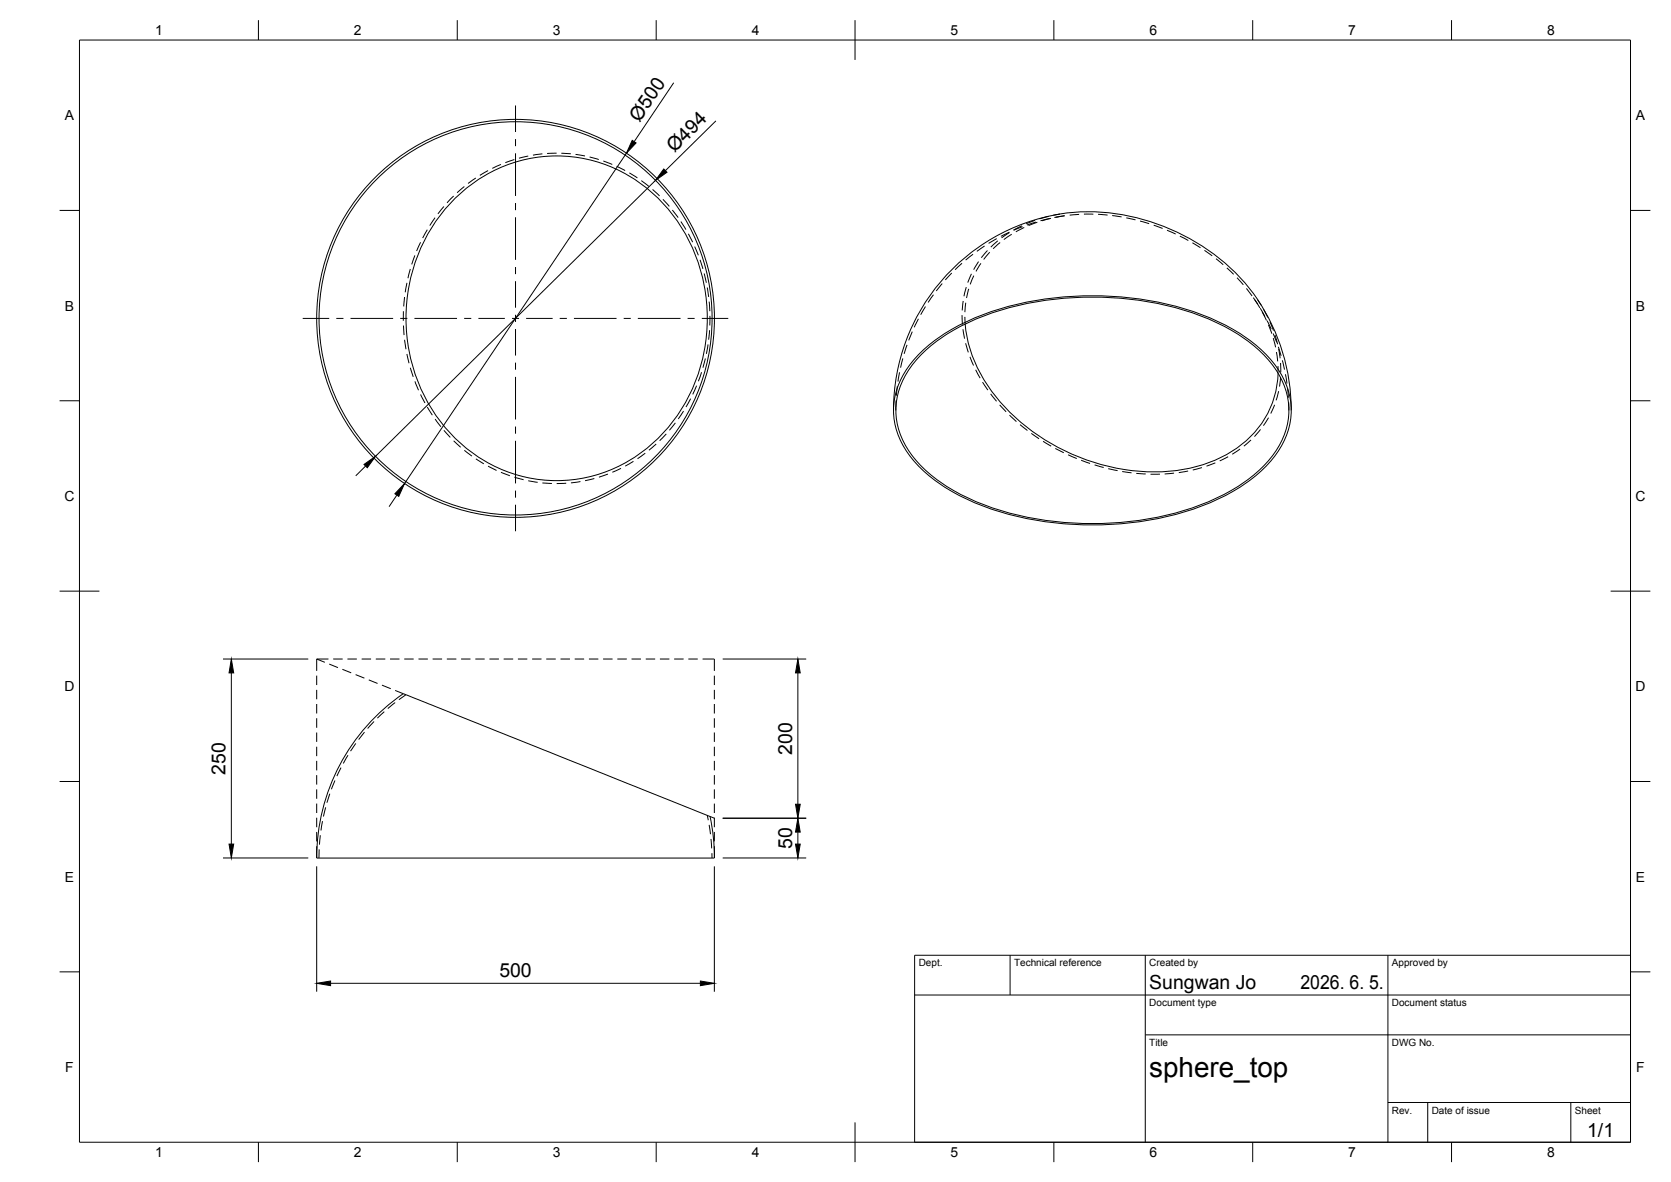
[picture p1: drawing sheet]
<svg xmlns="http://www.w3.org/2000/svg" width="420mm" height="297mm" viewBox="0 0 420 297" stroke-linecap="round" stroke-linejoin="round" font-family="sans-serif">
<!-- layer: Visible -->
<g fill="none" stroke="#000" stroke-width=".25">
<path d="M114.9 49.4a36 36 0 0 1 53.5 3.6 42.9 42.9 0 0 1-5.3 59.3 36 36 0 0 1-51.6-5.4 43 43 0 0 1 3.4-57.5zM266.5 53.8a50 50 0 0 0-41.8 49.3M266.5 53.8a52.5 52.5 0 0 1 49.7 21.4 50.2 50.2 0 0 1 8.5 27.9M231.2 88.9a51.4 51.4 0 0 1 24.7-12.5 81.7 81.7 0 0 1 49 3.8 38 38 0 0 1 16.1 12.1 18.1 18.1 0 0 1-1.3 23.4 43.8 43.8 0 0 1-20.3 12.5 81.8 81.8 0 0 1-55-2.1 38 38 0 0 1-16.1-12.1 18.1 18.1 0 0 1 1.3-23.4zM231.7 89.1a50.8 50.8 0 0 1 24.4-12.4 80.8 80.8 0 0 1 48.4 3.8 37.6 37.6 0 0 1 16 11.9 17.9 17.9 0 0 1-1.3 23.1 43.3 43.3 0 0 1-20.1 12.4 80.8 80.8 0 0 1-54.3-2.1 37.6 37.6 0 0 1-15.9-12 17.9 17.9 0 0 1 1.3-23.1zM242.7 81.4a36.5 36.5 0 0 0 12.6 23.5 51.8 51.8 0 0 0 42.8 13 28.4 28.4 0 0 0 20.7-14.1 23.3 23.3 0 0 0 2.6-10M79.6 215.6h100M79.6 215.6a49.9 49.9 0 0 1 21.9-41.3l76.9 30.8a33.8 33.8 0 0 1 1.2 9.5v1"/>
<circle cx="129.6" cy="80" r="50"/>
<circle cx="129.6" cy="80" r="49.4"/>
</g>
<!-- layer: Hidden -->
<g fill="none" stroke="#000" stroke-width=".25">
<path d="M132.8 39.2l-2.3 .6M136.4 38.7l-2.4 .3M140 38.5l-2.4 .1M141.1 38.5l2.4 .2M144.7 38.8l2.4 .4M148.3 39.5l2.3 .6M107.4 57.7l-1.1 2.1M109.4 54.7l-1.3 2M111.6 51.9l-1.5 1.8M114.1 49.3l-1.7 1.7M116.8 46.9l-1.9 1.5M119.6 44.7l-1.9 1.4"/>
<path d="M122.7 42.9l-2.1 1.2M126 41.3l-2.2 1M129.3 40.1l-2.2 .8M151.7 40.5l2.2 .8M155 41.8l2.2 1.1M158.2 43.4l2.1 1.3M161.2 45.4l2 1.4M164.1 47.6l1.7 1.6M166.7 50.1l1.6 1.8M169.1 52.8l1.4 1.9M171.2 55.7l1.3 2M173.1 58.7l1.1 2.2"/>
<path d="M250.6 60l-2 1.2M253.8 58.4l-2 1.4M253.8 58.3l-2.1 1.1M254.4 58.9l-2 1.3M256.9 56.7l-2.1 1.1M257.1 57l-2.2 .9M257.5 57.2l-2.1 1.1M260.2 55.4l-2.2 .8M260.5 55.8l-2.3 .7M260.8 55.8l-2.2 .9M263.7 54.4l-2.3 .6M263.9 54.9l-2.3 .6"/>
<path d="M264.3 54.9l-2.3 .6M266.5 53.8l-1.7 .3M267.6 54.2l-2.5 .5M267.8 54.2l-2.4 .4M271.3 53.9l-2.3 .2M272.5 53.8h2.4M276.1 53.9l2.4 .1M279.7 54.2l2.3 .3M283.2 54.7l2.3 .6M286.7 55.5l2.2 .7M290.1 56.6l2.2 .8M293.4 57.9l2.2 .9"/>
<path d="M296.7 59.3l2.1 1.1M101.4 78.2v2.4M101.7 74.6l-.2 2.4M102.3 71.1l-.4 2.4M103.2 67.6l-.6 2.3M104.3 64.2l-.8 2.2M105.7 60.9l-.9 2.2M174.7 62l.9 2.2M176 65.3l.7 2.3M177.1 68.7l.5 2.4M177.8 72.2l.4 2.4M178.3 75.8l.2 2.4"/>
<path d="M178.5 79.4v2.4M232.7 77l-1.2 2.1M234.7 74.1l-1.3 1.9M236.9 71.3l-1.5 1.8M239.3 68.6l-1.6 1.8M241.9 79.2l.1 2.4M241.9 66.2l-1.7 1.6M242.2 75.6l-.3 2.4M242.6 79.6l.1 1.9M242.8 76.1l-.2 2.4M243 72.1l-.6 2.4M243.6 72.6l-.6 2.3"/>
<path d="M244.3 68.8l-1 2.2M244.7 63.9l-1.9 1.5M244.9 69.3l-1 2.2M246.1 65.8l-1.3 2M246.7 66.2l-1.3 2M247.6 61.8l-2 1.4M248.3 63l-1.5 1.8M248.9 63.4l-1.6 1.8M250.9 60.5l-1.8 1.6M251.5 60.9l-1.8 1.6M299.8 61l2.1 1.3M302.9 62.9l1.9 1.4"/>
<path d="M305.8 65l1.8 1.5M308.5 67.3l1.7 1.6M311 69.8l1.6 1.8M313.4 72.5l1.4 1.9M315.1 74.8l1.2 1.6M315.5 75.4l1.3 2M316.2 75.2l.9 1.5M316.9 77.5l1.2 2M317.4 78.4l1.1 2.1M317.7 77.7l1.1 2.1M101.4 81.8l.2 2.4M101.7 85.4l.4 2.4"/>
<path d="M102.3 88.9l.5 2.4M103.2 92.4l.7 2.3M104.3 95.8l.9 2.3M105.7 99.1l1.1 2.2M175.2 96.9l-1 2.2M176.4 93.5l-.8 2.3M177.4 90.1l-.7 2.3M178 86.6l-.4 2.3M178.4 83l-.2 2.4M225.6 97.1l-.2 2.3M226.2 93.6l-.4 2.3M227 90.1l-.6 2.3"/>
<path d="M228.1 86.7l-.8 2.2M229.4 83.3l-.9 2.2M230.9 80.1l-1 2.2M242.1 82.7l.4 2.4M242.8 86.3l.7 2.2M243.9 89.7l.9 2.1M245.3 92.9l1.1 2.1M247.1 96l1.3 2M249.1 99l1.5 1.8M318.6 80.6l1 2.1M318.9 81.6l.9 2.2M319.3 80.9l.9 2.2"/>
<path d="M320.1 83.8l.9 2.2M320.1 85l.6 2.3M320.6 84.2l.6 2.3M321 88.5l.3 2.3M321.3 92v1.8M321.4 87.2l.7 2.2M321.5 98.3l-.6 2.3M321.5 87.7l.4 2.3M322 94.8l-.3 2.3M322 91.2v2.4M322.4 90.6l.6 2.3M323.2 94.1l.4 2.3"/>
<path d="M323.7 97.6l.3 2.4M107.4 102.3l1.3 2M109.4 105.3l1.4 1.9M111.6 108.1l1.6 1.8M114.1 110.8l1.7 1.6M116.8 113.2l1.9 1.4M119.7 115.3l2 1.3M122.7 117.1l2.2 1.1M126 118.7l2.2 .9M129.3 119.9l2.4 .7M152.9 119.1l-2.3 .8M156.1 117.7l-2.1 1"/>
<path d="M159.3 115.9l-2.1 1.2M162.2 113.9l-1.9 1.4M165 111.6l-1.8 1.5M167.5 109l-1.6 1.8M169.8 106.3l-1.5 1.8M171.9 103.3l-1.4 2M173.7 100.2l-1.2 2.1M225.3 100.6l-.1 2.5M251.4 101.8l1.6 1.7M253.8 104.3l1.8 1.6M256.5 106.7l1.8 1.5M259.3 108.9l2 1.4"/>
<path d="M262.3 110.9l2 1.2M265.3 112.7l2.2 1.1M268.6 114.3l2.1 .9M271.8 115.7l2.3 .8M275.2 116.8l2.3 .7M278.7 117.8l2.3 .5M282.2 118.5l2.3 .3M285.7 119l2.4 .1M291.7 119.2h-2.4M295.2 118.9l-2.4 .2M298.7 118.4l-2.3 .4M302.2 117.5l-2.3 .6"/>
<path d="M305.6 116.3l-2.2 .8M308.8 114.8l-2.1 1M311.8 112.8l-2 1.4M314.6 110.6l-1.8 1.5M316.9 107.9l-1.5 1.8M319 105l-1.3 2M320.5 101.7l-1 2.2M324 101.1l.1 2M132.8 120.8l2.4 .4M136.4 121.4l2.4 .1M142.4 121.4l-2.4 .1M145.9 121l-2.3 .4"/>
<path d="M149.4 120.3l-2.3 .5M96.6 178.8l-1.7 1.7M99.4 176.6l-1.9 1.5M102.1 174.6l-1.8 1.2M82.9 199.5l-.7 2.2M84.2 196.1l-.9 2.2M85.7 192.9l-1 2.1M87.5 189.8l-1.2 2.1M89.5 186.8l-1.4 2M91.7 184l-1.5 1.9M94 181.3l-1.6 1.8M80.3 213.5l-.1 2.1"/>
<path d="M80.5 209.9l-.2 2.4M81.1 206.4l-.4 2.3M81.9 202.9l-.6 2.3M177.8 204.9l.3 1.2M178.3 207.3l.3 2.3M178.8 210.8l.1 2.4M179 214.4v1.2"/>
</g>
<!-- layer: BORDER -->
<g fill="none" stroke="#000" stroke-width=".25">
<path d="M20 10.1h390v276.9h-390zM65 5.1v5M115 5.1v5M165 5.1v5M215 5.1v10M265 5.1v5M315 5.1v5M365 5.1v5M15 52.9h5M410 52.9h5M15 100.7h5M410 100.7h5"/>
<path d="M15 148.6h10M405 148.6h10M15 196.4h5M410 196.4h5M15 244.2h5M410 244.2h5M65 287v5M115 287v5M165 287v5M215 282.1v9.9M265 287v5M315 287v5"/>
<path d="M365 287v5"/>
</g>
<!-- layer: TITLEBLOCK -->
<path d="M230 240.1h180v46.9h-180zM230 250h180M254 240.1v9.9M288 240.1v46.9M349 240.1v46.9M288 260.1h122M349 277.1h61M359 277.1v9.9M395 277.1v9.9" fill="none" stroke="#000" stroke-width=".25"/>
<!-- layer: FD_Dimensions -->
<g fill="none" stroke="#000" stroke-width=".25">
<path d="M157.5 38.5l-55.8 83M169.4 20.8l-10 14.8M180 30.4l-12.7 12.5M164.8 45.3l-70.4 69.4M91.9 117.1l-2.4 2.5M99.8 124.4l-2 2.9M56.1 165.6h21.4M58.2 169.1v43M181.7 165.6h21M200.6 169.1v33M56.1 215.6h21.4M79.6 217.7v31.5"/>
<path d="M179.6 217.7v31.5M181.7 215.6h21M181.7 205.6h21M200.6 209.1v3M83.1 247.1h93"/>
</g>
<path d="M159 35.3l.9 .6-2.4 2.6zM166.9 42.5l.8 .8-2.9 2zM91.5 116.7l2.9-2-2 2.8zM101.7 121.5l-1.4 3.2-1-.6zM58.2 165.6l.6 3.5h-1.2zM200.6 165.6l.6 3.5h-1.2zM57.6 212.1h1.2l-.6 3.5zM200 212.1h1.2l-.6 3.5zM200.6 205.6l.6 3.5h-1.2zM200 202.1h1.2l-.6 3.5zM79.6 247.1l3.5-.6v1.2zM176.1 246.5l3.5 .6-3.5 .6z" fill="#000" stroke="#000" stroke-width=".25"/>
<!-- layer: Smart Centers -->
<g fill="none" stroke="#000" stroke-width=".25">
<path d="M129.6 26.5v6.7M129.6 35v1.7M129.6 38.5v10.7M129.6 51v1.8M129.6 54.6v10.7M129.6 67.1v1.8M129.6 70.7v6.6M129.6 79.1v1.8M76.1 80h6.7M84.6 80h1.8M88.1 80h10.7M100.6 80h1.8"/>
<path d="M104.2 80h10.7M116.7 80h1.8M120.3 80h6.6M128.7 80h1.8M129.6 82.7v6.7M129.6 91.1v1.8M129.6 94.7v10.7M132.3 80h6.7M140.7 80h1.8M144.3 80h10.7M156.8 80h1.8M160.4 80h10.7"/>
<path d="M172.9 80h1.8M176.5 80h6.6M129.6 107.2v1.8M129.6 110.8v10.7M129.6 123.3v1.8M129.6 126.8v6.7"/>
</g>
<!-- layer: Sketch1 -->
<g fill="none" stroke="#000" stroke-width=".25">
<path d="M79.6 165.6v3M79.6 169.8v2.4M79.6 173.4v2.3M79.6 176.9v2.4M79.6 165.6l2.1 .8M79.6 165.6h3M82.8 166.9l2.2 .9M83.8 165.6h2.4M86.1 168.2l2.2 .9M87.4 165.6h2.3M89.4 169.5l2.2 .9M90.9 165.6h2.4"/>
<path d="M92.7 170.9l2.2 .9M94.5 165.6h2.4M96 172.2l2.3 .9M98.1 165.6h2.4M99.4 173.5l2 .8M101.6 165.6h2.4M105.2 165.6h2.4M108.8 165.6h2.4M112.4 165.6h2.3M115.9 165.6h2.4M119.5 165.6h2.4M123.1 165.6h2.4"/>
<path d="M126.6 165.6h2.4M130.2 165.6h2.4M133.8 165.6h2.4M137.4 165.6h2.3M140.9 165.6h2.4M144.5 165.6h2.4M148.1 165.6h2.4M151.6 165.6h2.4M155.2 165.6h2.4M158.8 165.6h2.4M162.4 165.6h2.3M165.9 165.6h2.4"/>
<path d="M169.5 165.6h2.4M173.1 165.6h2.4M176.7 165.6h2.9v3M179.6 169.8v2.4M179.6 173.4v2.3M179.6 176.9v2.4M79.6 180.5v2.4M79.6 184.1v2.3M79.6 187.6v2.4M79.6 191.2v2.4M79.6 194.8v2.4M79.6 198.4v2.3"/>
<path d="M179.6 180.5v2.4M179.6 184.1v2.3M179.6 187.6v2.4M179.6 191.2v2.4M179.6 194.8v2.4M179.6 198.4v2.3M79.6 201.9v2.4M79.6 205.5v2.4M79.6 209.1v2.3M79.6 212.6v3M178.5 205.2l1.1 .4M179.6 201.9v2.4"/>
<path d="M179.6 205.5v2.4M179.6 209.1v2.3M179.6 212.6v3"/>
</g>
<text font-size="7" x="289" y="270.6">sphere_top</text>
<g font-size="4.9">
<text x="160.8" y="30.8" transform="rotate(-56 160.8 30.8)">Ø500</text>
<text x="169.6" y="38.5" transform="rotate(-45 169.6 38.5)">Ø494</text>
<text x="199.2" y="189.7" transform="rotate(-90 199.2 189.7)">200</text>
<text x="56.7" y="194.7" transform="rotate(-90 56.7 194.7)">250</text>
<text x="199.2" y="213.3" transform="rotate(-90 199.2 213.3)">50</text>
<text x="125.6" y="245.6">500</text>
<text x="289" y="248.5">Sungwan Jo</text>
<text x="327" y="248.5">2026. 6. 5.</text>
<text x="399.1" y="285.7">1/1</text>
</g>
<g font-size="3.5">
<text x="39" y="8.8">1</text>
<text x="89" y="8.8">2</text>
<text x="139" y="8.8">3</text>
<text x="189" y="8.8">4</text>
<text x="239" y="8.8">5</text>
<text x="289" y="8.8">6</text>
<text x="339" y="8.8">7</text>
<text x="389" y="8.8">8</text>
<text x="16.3" y="30.2">A</text>
<text x="411.3" y="30.2">A</text>
<text x="16.3" y="78">B</text>
<text x="411.3" y="78">B</text>
<text x="16.2" y="125.9">C</text>
<text x="411.2" y="125.9">C</text>
<text x="16.2" y="173.7">D</text>
<text x="411.2" y="173.7">D</text>
<text x="16.3" y="221.6">E</text>
<text x="411.3" y="221.6">E</text>
<text x="16.4" y="269.4">F</text>
<text x="411.4" y="269.4">F</text>
<text x="39" y="290.8">1</text>
<text x="89" y="290.8">2</text>
<text x="139" y="290.8">3</text>
<text x="189" y="290.8">4</text>
<text x="239" y="290.8">5</text>
<text x="289" y="290.8">6</text>
<text x="339" y="290.8">7</text>
<text x="389" y="290.8">8</text>
</g>
<g font-size="2.5">
<text x="231" y="242.9">Dept.</text>
<text x="255" y="242.9">Technical reference</text>
<text x="289" y="242.9">Created by</text>
<text x="350" y="242.9">Approved by</text>
<text x="289" y="252.8">Document type</text>
<text x="350" y="252.8">Document status</text>
<text x="289" y="262.9">Title</text>
<text x="350" y="262.9">DWG No.</text>
<text x="350" y="279.9">Rev.</text>
<text x="360" y="279.9">Date of issue</text>
<text x="396" y="279.9">Sheet</text>
</g>
</svg>
